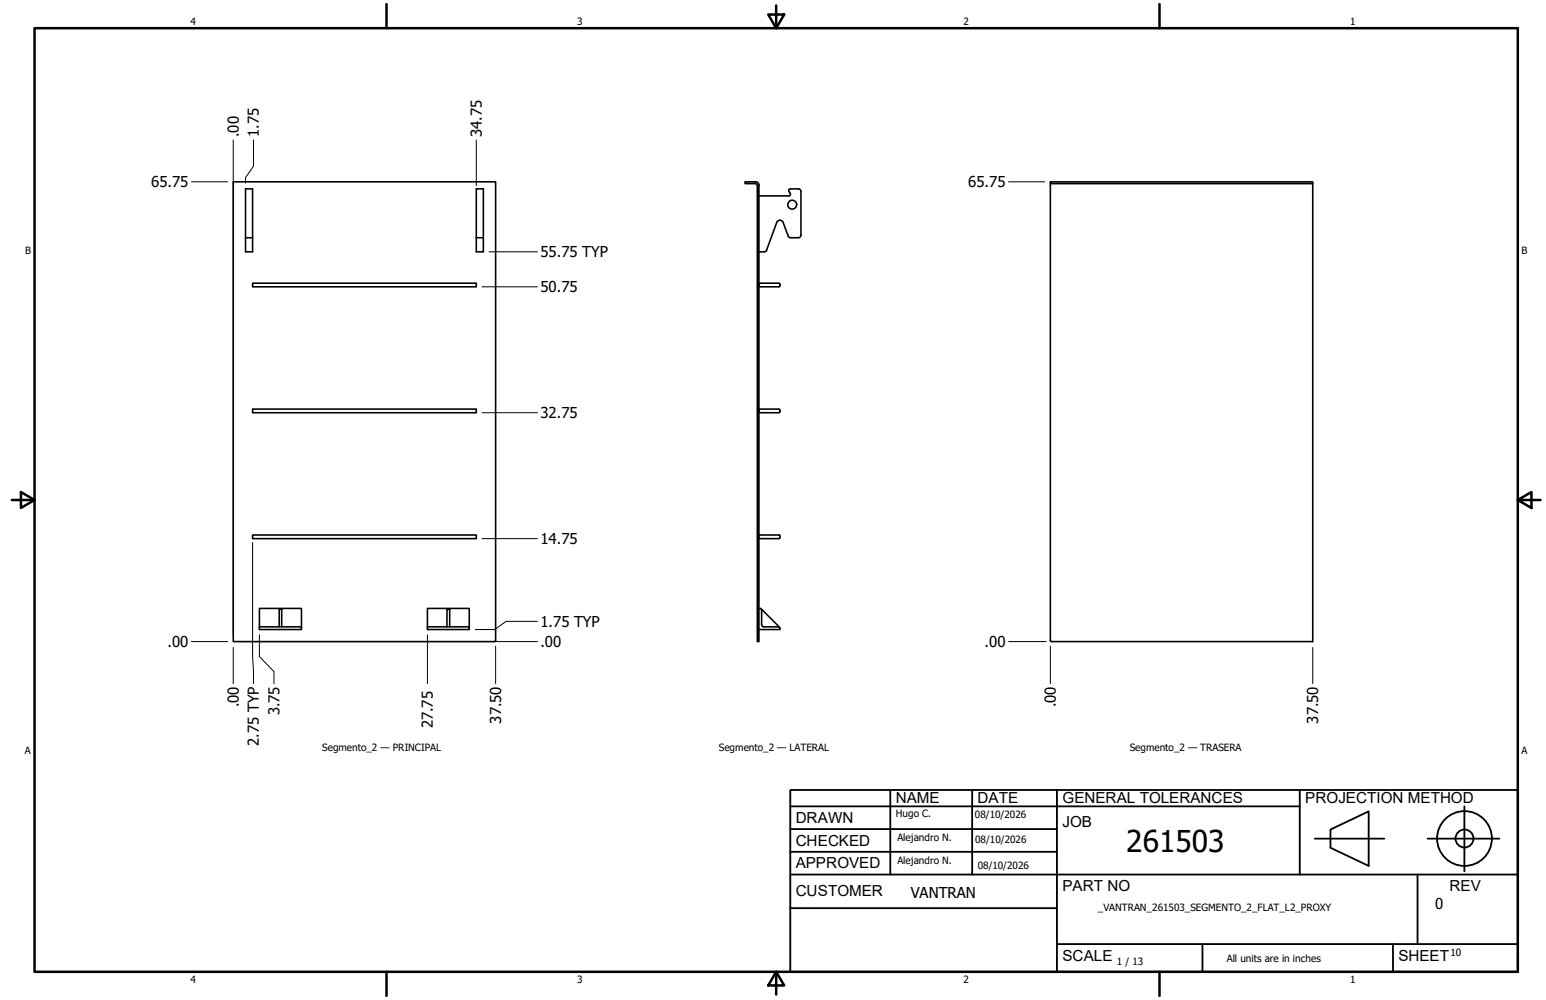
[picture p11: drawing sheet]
<svg xmlns="http://www.w3.org/2000/svg" width="432mm" height="279mm" viewBox="0 0 432 279" stroke-linecap="round" stroke-linejoin="round" font-family="sans-serif">
<!-- layer: Visible (ANSI) -->
<g fill="none" stroke="#000" stroke-width=".44">
<path d="M212 51.8a.99 .99 0 0 0-1-1h-2.9v.5h2.9l.5 .5v127.5h.5v-127.5M220.4 53.5l.3 .5M220.7 54v.5l-.4 .2h-8.3M223 52.8a.73 .73 0 0 1 .7 .7M223 52.8h-2.4l-.3 .4 .1 .3M223.7 53.5v12.2a.73 .73 0 0 1-.7 .7M293.4 51.3h73.2v-.5h-73.2v128.1M366.6 51.3v128h-72.8M68.6 66.4v4h1.9v-4M68.6 66.4v-13.6h1.9v13.6M68.6 66.4h1.9M70.5 79.1h62.5v1h-62.5z"/>
<path d="M133 66.4v4h2v-4M133 66.4v-13.6h2v13.6M133 66.4h2M212 79.9l.2 .2M212.2 79.1h5.4M212.2 79.2l-.2 .2M214.1 69.9l-.4 .4-1.7 .1M216.9 62.2a.98 .98 0 0 1 .9-.7 .98 .98 0 0 1 1 .7M216.9 62.2l-2.8 7.6M217.6 79.2l.2 .2M217.8 79.9l-.2 .2M217.9 79.4v.5"/>
<path d="M218.8 62.2l1.4 3.8M220.1 65.9l.7 .5M220.9 66.4h2.1M212.2 80.1h5.4M70.5 114.3h62.5v1h-62.5zM212 115l.2 .3M212.2 115.3h5.4M212.2 114.3h5.4M212.2 114.4l-.2 .2M217.6 114.4l.2 .2M217.8 115l-.2 .3M217.9 114.6v.5"/>
<path d="M70.5 149.5h62.5v1h-62.5zM212 150.2l.2 .2M212.2 150.5h5.4M212.2 149.5h5.4M212.2 149.5l-.2 .2M217.6 149.5l.2 .2M217.8 150.2l-.2 .2M217.9 149.7v.5M72.5 175.1v.8h11.7v-.8h-5.5M72.5 175.1v-5.1h11.7v5.1M72.5 175.1h5.5M78 170.2h.7v4.9h-.7z"/>
<path d="M119.4 175.1v.8h11.7v-.8h-5.5M119.4 175.1v-5.1h11.7v5.1M119.4 175.1h5.4M124.8 170.2h.8v4.9h-.8zM138.4 178.9v-128.1h-73.2v128.5h72.8M138.4 178.9l-.3 .4M212 170h.2M212.2 170l.5 .5M212.7 174.5l.2 .5 .4 .1M212.7 174.5v-4.3l4.9 4.9h-.2M213.4 175.1h4M217.4 175.1a.56 .56 0 0 1 .5 .8h-5.9"/>
<path d="M293.4 178.9l.3 .4"/>
<circle cx="221.3" cy="57.2" r="1.24"/>
</g>
<!-- layer: Borde (ANSI) -->
<g fill="none" stroke="#000" stroke-width=".7">
<path d="M9.7 7.9h414.2v263.6h-414.2zM107.9 1.1v6.8M214.6 4.1h4.4l-2.2 3.8zM216.8 1.5v6.4M323.8 1.1v6.8M3.3 139.7h6.4M5.8 137.5l3.9 2.2-3.9 2.2zM423.9 139.7l3.8-2.2v4.4zM423.9 139.7h6.4M107.9 271.5v6.8M216.8 271.5l2.2 3.8h-4.4zM216.8 271.5v6.4"/>
<path d="M323.8 271.5v6.8"/>
</g>
<!-- layer: Title (ANSI)-1 -->
<g fill="none" stroke="#000" stroke-width=".51">
<path d="M220.7 220.7h203.2v50.8h-203.2zM220.7 225.3h142.3M220.7 231.6h74.5M220.7 238h74.5M248.7 220.7v23.6M271.5 220.7v23.6M295.2 220.7v50.8M363 220.7v23.6M367.2 234.3h19.5M371.6 231.8l10.7-5.1v15.2l-10.7-5zM398.7 234.3h20.1M409 225.3v18.2"/>
<path d="M220.7 244.3h203.2M220.7 253.7h74.5M395.9 244.3v19.5M295.2 263.8h128.7M335.9 263.8v7.7M389.1 263.8v7.7"/>
<circle cx="409" cy="234.3" r="7.7"/>
<circle cx="409" cy="234.3" r="2.51"/>
</g>
<!-- layer: Cota (ANSI) -->
<g fill="none" stroke="#000" stroke-width=".28">
<path d="M65.2 39.1v138.6M70.8 39.1v7.3l-2.2 3.2v1.6M133 39.1v12.8M53.5 50.8h10.1M281.7 50.8h10.1M136.6 70.4h13.5M134.6 80.1h15.5M134.6 115.3h15.5M70.5 151.6v31.9l.3 7.5M134.6 150.5h15.5M53.5 179.3h10.1M66.7 179.3h83.4"/>
<path d="M72.5 177.4v6.1l4 4.1v3.4M119.4 177.4v13.6M150.1 173.6h-8.7l-3.2 2.3h-5.5M281.7 179.3h10.5M65.2 180.9v10.1M138.4 180.5v10.5M293.4 180.5v10.5M366.6 180.9v10.1"/>
</g>
<text font-size="8.4" x="314.6" y="238.1">261503</text>
<g font-size="4.3">
<text x="250.2" y="224.2">NAME</text>
<text x="273" y="224.2">DATE</text>
<text x="296.7" y="224.3">GENERAL TOLERANCES</text>
<text x="364.6" y="224.3">PROJECTION METHOD</text>
<text x="222.2" y="229.9">DRAWN</text>
<text x="296.7" y="230.9">JOB</text>
<text x="222.2" y="236.3">CHECKED</text>
<text x="222.2" y="242.6">APPROVED</text>
<text x="222.2" y="250.3">CUSTOMER</text>
<text x="296.7" y="249">PART NO</text>
<text x="404.8" y="248.9">REV</text>
<text x="296.7" y="268.4">SCALE</text>
<text x="390.6" y="268.4">SHEET</text>
</g>
<g font-size="4.2">
<text x="66.7" y="38.3" transform="rotate(-90 66.7 38.3)">.00</text>
<text x="72.3" y="38.3" transform="rotate(-90 72.3 38.3)">1.75</text>
<text x="134.6" y="38.3" transform="rotate(-90 134.6 38.3)">34.75</text>
<text x="42.2" y="52.3">65.75</text>
<text x="270.4" y="52.3">65.75</text>
<text x="150.9" y="71.8">55.75 TYP</text>
<text x="150.9" y="81.7">50.75</text>
<text x="150.9" y="116.8">32.75</text>
<text x="150.9" y="152">14.75</text>
<text x="150.9" y="175.1">1.75 TYP</text>
<text x="46.8" y="180.8">.00</text>
<text x="150.9" y="180.8">.00</text>
<text x="275" y="180.8">.00</text>
<text x="66.7" y="197.6" transform="rotate(-90 66.7 197.6)">.00</text>
<text x="294.9" y="197.6" transform="rotate(-90 294.9 197.6)">.00</text>
<text x="78" y="199.9" transform="rotate(-90 78 199.9)">3.75</text>
<text x="120.9" y="203.5" transform="rotate(-90 120.9 203.5)">27.75</text>
<text x="140" y="202.2" transform="rotate(-90 140 202.2)">37.50</text>
<text x="368.2" y="202.2" transform="rotate(-90 368.2 202.2)">37.50</text>
<text x="72.3" y="208.4" transform="rotate(-90 72.3 208.4)">2.75 TYP</text>
<text x="254.4" y="250.8">VANTRAN</text>
<text x="400.9" y="254">0</text>
</g>
<g font-size="2.8">
<text x="53.2" y="6.9">4</text>
<text x="161.2" y="6.9">3</text>
<text x="269.1" y="6.9">2</text>
<text x="377.1" y="6.9">1</text>
<text x="7" y="70.9">B</text>
<text x="424.9" y="70.9">B</text>
<text x="90" y="209.9">Segmento_2 — PRINCIPAL</text>
<text x="200.8" y="209.9">Segmento_2 — LATERAL</text>
<text x="315.5" y="209.7">Segmento_2 — TRASERA</text>
<text x="6.9" y="210.6">A</text>
<text x="424.9" y="210.6">A</text>
<text x="250.2" y="228.3">Hugo C.</text>
<text x="272.3" y="228.4">08/10/2026</text>
<text x="250.6" y="234.9">Alejandro N.</text>
<text x="272.4" y="235.6">08/10/2026</text>
<text x="250.6" y="241.5">Alejandro N.</text>
<text x="273.1" y="242.8">08/10/2026</text>
<text x="306.6" y="254.4">_VANTRAN_261503_SEGMENTO_2_FLAT_L2_PROXY</text>
<text x="312" y="269.7">1 / 13</text>
<text x="342.6" y="268.7">All units are in inches</text>
<text x="405.1" y="267.1">10</text>
<text x="53.2" y="274.6">4</text>
<text x="161.2" y="274.6">3</text>
<text x="269.1" y="274.6">2</text>
<text x="377.1" y="274.6">1</text>
</g>
</svg>
